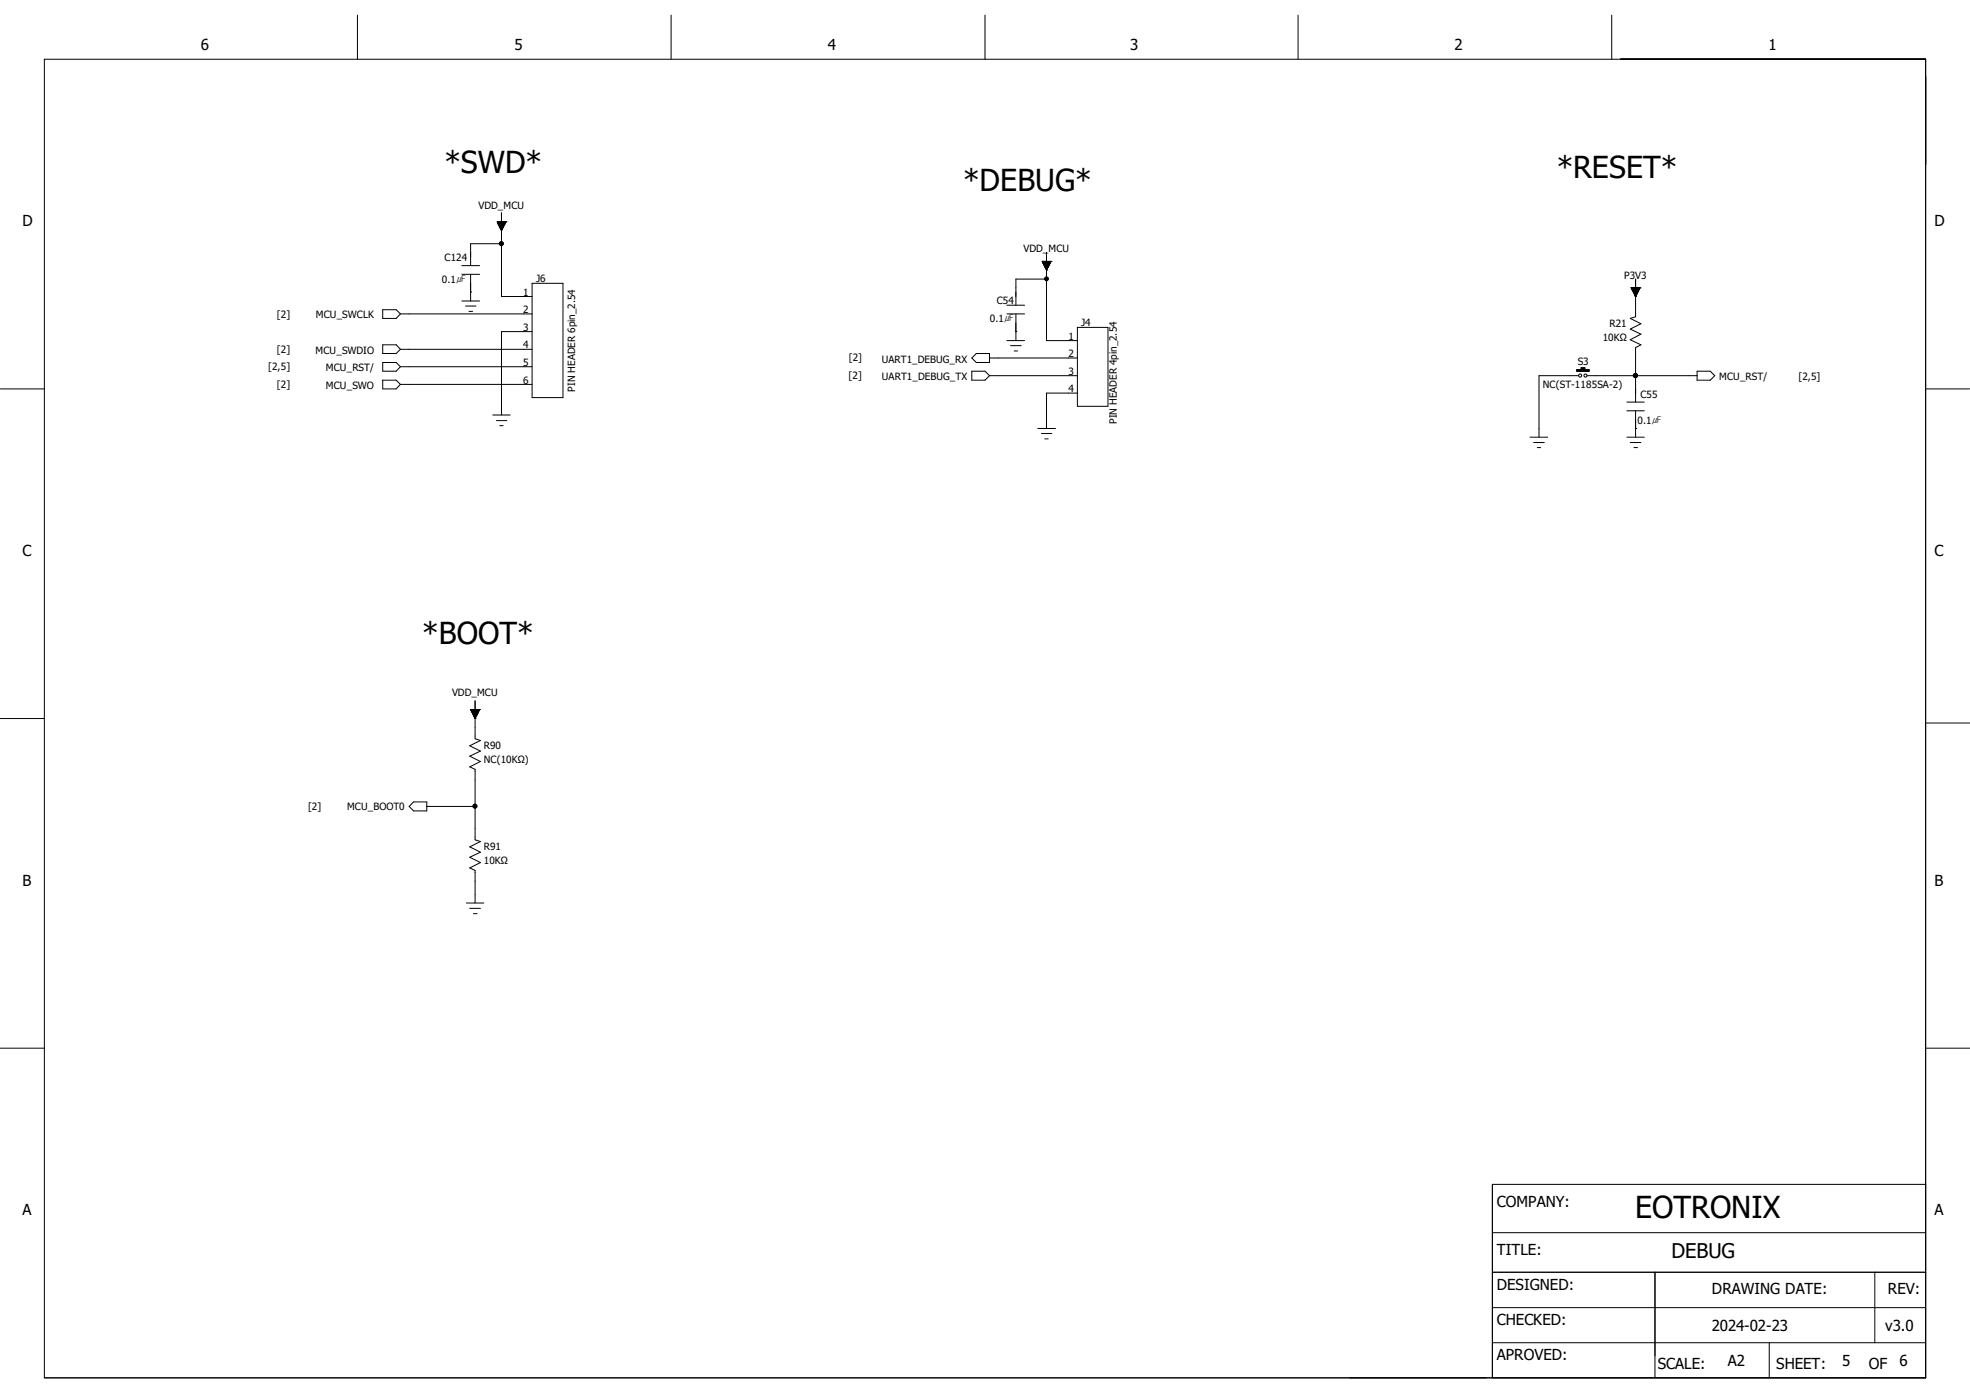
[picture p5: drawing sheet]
<svg xmlns="http://www.w3.org/2000/svg" width="297mm" height="210mm" viewBox="0 0 297 210" stroke-linecap="round" stroke-linejoin="round" font-family="sans-serif">
<g fill="none" stroke="#000" stroke-width=".15">
<path d="M6.7 8.9h283.6v198.8h-283.6zM53.9 2.3v6.6M101.2 2.3v6.6M148.5 2.3v6.6M195.7 2.3v6.6M243 2.3v6.6M75 33.4h.1M75 33.4l.6 1.4M75 33.4h1.3M75 33.5h1.2M75 33.6h1.2M75 33.4v.2h1.2v-.2"/>
<path d="M75.1 33.4v.3h1.1M75.1 33.4v.4h1M75.1 33.7h1.1M75.1 33.4v.5h1v-.5M75.1 33.8h1M75.2 34h.8M75.2 33.4v.6h.8M75.3 34.2h.6M75.3 33.4v.7h.6v-.7M75.3 33.4v.8M75.4 33.4v.9h.5M75.4 34.2h.5"/>
<path d="M75.4 34.4h.4M75.4 33.4v1.1M75.5 34.5h.3M75.5 33.4v1.1M75.5 33.4v1.2h.2M75.5 34.6h.2M75.6 34.7h.1M75.6 36.7h-4.6v3.3M75.6 32.1v12.6h4.6M75.6 34.8h.1M75.6 33.4v1.3M75.7 33.4v1.2"/>
<path d="M75.7 33.4v1.1h-.2M75.8 33.4v1M75.9 33.4v.9M75.9 33.4v.8h-.6M76 33.4v.6M76.1 33.4v.3M76.2 33.4v.3M76.3 33.4h.1M76.3 33.4l-.7 1.4M157.1 39.4h.1M157.1 39.4l.7 1.3M157.1 39.4h1.4"/>
<path d="M157.1 39.5h1.3M157.2 39.4v.1M157.2 39.5h1.2M157.2 39.4v.3M157.3 39.7h1M157.3 39.4v.4M157.3 39.8h1M157.4 39.9h.8M157.4 39.4v.4h.8v-.4M157.4 39.4v.6h.8M157.4 39.4v.6h.8v-.6M157.5 39.4v.8h.5"/>
<path d="M157.6 39.4v.9M157.6 39.4v1M157.6 39.4v1.1M157.7 39.4v1.2h.2M157.8 38.1v13.3h4.6M157.8 39.4v1.3M157.9 39.4v1.2h-.2M157.9 39.4v1.1h-.3M158 39.4v.9h-.4M158.1 39.4v.7h-.6M158.2 39.4v.5h-.8M158.3 39.4v.3h-1"/>
<path d="M158.4 39.4v.2h-1.2M158.4 39.4v.1h-1.2M158.5 39.4h.1M158.5 39.4l-.7 1.3M0 58.6h6.7M57.7 57.3h2l.7 .7-.7 .6h-2zM57.7 54.7h2l.7 .6-.7 .7h-2zM57.7 52h2l.7 .7-.7 .6h-2zM57.7 46.7h2l.7 .6-.7 .7h-2zM60.4 47.3h19.8M60.4 52.7h19.8M60.4 55.3h19.8"/>
<path d="M60.4 58h19.8M69.6 40h2.7M69.6 41.4h2.7M69.6 45.4h2.7M70.2 46.1h1.6M70.7 46.9h.5M71 44h.1M71 41.4v4M80.2 42.7h4.7v17.2h-4.7zM80.2 50h-4.6v12.6M146.5 56h2l.7 .6-.7 .7h-2zM147.2 53.3h2v1.4h-2l-.7-.7z"/>
<path d="M149.2 56.6h13.2M149.2 54h13.2M151.8 46h2.7M151.8 47.3h2.7M151.8 51.4h2.7M152.4 52.1h1.6M152.9 52.9h.5M153.2 50h.1M153.2 47.3v4.1M157.5 40.1h.6M157.6 40.3h.4M157.6 40.4h.3"/>
<path d="M157.7 40.5h.2M157.8 40.7h.1M157.8 42.1h-4.6v3.9M162.4 49.4h4.6v11.9h-4.6zM162.4 59.3h-4.6v5.3M237.7 55.7h1.9v.3h-1.9zM237.7 55.8h1.9M237.9 55.7v.3M238 56.6h-6v9.3M238 55.7v.3M238.1 55.7v.3M238.3 55.7v.3"/>
<path d="M238.4 56v-.5h.5v.5M238.4 55.6h.5M238.5 55.5v.5M238.6 55.5v.5M238.8 55.5v.5M239.1 55.7v.3M239.2 55.7v.3M239.3 56.6h16.6M239.3 55.7v.3M239.4 55.7v.3M245.9 43.4h.1M245.9 43.4l.7 1.3"/>
<path d="M245.9 43.4h1.4M246 43.4h1.2M246 43.4v.1h1.2M246 43.6h1.1M246 43.4v.2h1.1v-.2M246.1 43.4v.3M246.1 43.7h1M246.1 43.4v.5M246.2 43.9h.8M246.2 43.4v.5M246.3 43.4v.6h.6v-.6M246.3 44h.7"/>
<path d="M246.3 44.1h.6M246.3 43.4v.8M246.3 44.2h.6M246.4 43.4v.9h.4M246.4 43.4v1h.4M246.5 43.4v1.1M246.5 44.5h.2M246.5 43.4v1.2M246.5 44.6h.1M246.5 43.4v1.3M246.6 44.7h.1M246.6 56.6h.1"/>
<path d="M246.6 42.1v5.7l-.8 .2 1.6 .8-1.6 .8 1.6 .8-1.6 .8 1.6 .8-.8 .4v8.2M246.6 43.4v1.3h-.1M246.7 43.4v1.1h-.2M246.7 43.4v1h-.2M246.8 43.4v.9h-.4M246.8 43.4v.8h-.4M246.9 43.4v.7h-.6M247 43.4v.5h-.8M247.1 43.4v.4h-1M247.1 43.4v.3h-1M247.2 43.4v.1h-1.2M247.3 43.4h.1"/>
<path d="M247.3 43.4l-.7 1.3M255.9 56h2l.6 .6-.6 .7h-2zM290.3 58.6h6.7M74.3 62.6h2.6M74.8 63.4h1.6M75.4 64.2h.5M156.5 64.6h2.6M157 65.4h1.6M157.5 66.2h.5M230.7 65.9h2.6M231.2 66.7h1.6M231.8 67.5h.5"/>
<path d="M245.3 60.6h2.6M245.3 61.9h2.6M245.3 65.9h2.6M245.8 66.7h1.6M246.3 67.5h.6M246.6 64.6h.1M246.6 61.9v4M0 108.3h6.7M71 107h.1M71 107l.6 1.3M71 107h1.3M71 107.1h1.3"/>
<path d="M71 107v.1h1.2M71.1 107.3h1.1M71.1 107v.2h1.1v-.2M71.1 107v.4M71.2 107.4h.9M71.2 107.5h.9M71.2 107v.4M71.2 107v.5h.9v-.5M71.3 107v.7h.7v-.7M71.3 107.6h.7M71.3 107.7h.7M71.3 107v.8"/>
<path d="M71.4 107.8h.5M71.4 107v.9h.4M71.5 107v1h.3M71.5 107v1.1M71.5 108.1h.2M71.5 107v1.2M71.6 108.2h.1M71.6 107v1.3M71.6 108.3h.1M71.6 105.7v5.7l.8 .2-1.6 .8 1.6 .8-1.6 .8 1.6 .8-1.6 .8 .8 .4v10.6l.8 .3-1.6 .8 1.6 .8-1.6 .7 1.6 .8-1.6 .9 .8 .3v4.9M71.7 107v1.3h-.1M71.7 107v1.2h-.2"/>
<path d="M71.8 107v1h-.3M71.8 107v.9h-.3M71.9 107v.9h-.5M71.9 107v.7h-.6M72.1 107v.4h-.9M72.1 107v.3h-1M72.2 107v.1h-1.2M72.3 107h.1M72.3 107l-.7 1.3M290.3 109h6.7M61.7 121.6l.7-.7h1.9v1.4h-1.9zM64.3 121.6h7.3"/>
<path d="M70.3 136.1h2.6M70.8 136.9h1.6M71.4 137.8h.5M0 158h6.7M290.3 158h6.7M290.3 178.6h-65.3v29.1M225 197.1h65.3M225 191.8h65.3M225 185.8h65.3M249.5 191.8v15.9M282.7 191.8v10.6M225 202.4h65.3"/>
<path d="M266.7 202.4v5.3"/>
<circle cx="238.2" cy="56.6" r=".23"/>
<circle cx="239" cy="56.6" r=".23"/>
</g>
<g fill="#000" stroke="#000" stroke-width=".15">
<circle cx="75.6" cy="36.7" r=".32"/>
<circle cx="157.8" cy="42" r=".3"/>
<circle cx="246.6" cy="56.6" r=".32"/>
<circle cx="71.6" cy="121.5" r=".32"/>
</g>
<g font-size="4.6">
<text x="67" y="26.1">*SWD*</text>
<text x="145.2" y="28.8">*DEBUG*</text>
<text x="234.7" y="26.8">*RESET*</text>
<text x="63.7" y="97.1">*BOOT*</text>
<text x="246.5" y="183.6">EOTRONIX</text>
</g>
<text font-size="3.1" x="252" y="189.7">DEBUG</text>
<g font-size="2.3">
<text x="30.3" y="7.6">6</text>
<text x="77.6" y="7.6">5</text>
<text x="124.8" y="7.6">4</text>
<text x="170.4" y="7.6">3</text>
<text x="219.3" y="7.6">2</text>
<text x="266.6" y="7.6">1</text>
<text x="3.4" y="34.1">D</text>
<text x="291.6" y="34.1">D</text>
<text x="3.4" y="83.8">C</text>
<text x="291.6" y="83.8">C</text>
<text x="3.4" y="133.5">B</text>
<text x="291.6" y="133.5">B</text>
<text x="3.4" y="183.2">A</text>
<text x="225.7" y="181.9">COMPANY:</text>
<text x="291.6" y="183.2">A</text>
<text x="225.7" y="189.2">TITLE:</text>
<text x="225.7" y="194.5">DESIGNED:</text>
<text x="258.1" y="195.2">DRAWING DATE:</text>
<text x="284.6" y="195.2">REV:</text>
<text x="225.7" y="199.8">CHECKED:</text>
<text x="258.1" y="200.6">2024-02-23</text>
<text x="284.2" y="200.6">v3.0</text>
<text x="225.7" y="205.1">APROVED:</text>
<text x="249.9" y="206.4">SCALE:</text>
<text x="260.5" y="206">A2</text>
<text x="267.8" y="206.4">SHEET:</text>
<text x="277.7" y="206">5</text>
<text x="281.8" y="206.4">OF</text>
<text x="286.4" y="206">6</text>
</g>
<g font-size="1.5">
<text x="72.1" y="31.5">VDD_MCU</text>
<text x="67" y="39.4">C124</text>
<text x="154.3" y="38.1">VDD_MCU</text>
<text x="41.7" y="47.9">[2]</text>
<text x="66.6" y="42.7">0.1㎌</text>
<text x="78.9" y="47.2">2</text>
<text x="78.9" y="44.6">1</text>
<text x="80.8" y="42.5">J6</text>
<text x="150.3" y="45.8">C54</text>
<text x="244.9" y="42.1">P3V3</text>
<text x="41.7" y="53.2">[2]</text>
<text x="47.6" y="53.3">MCU_SWDIO</text>
<text x="47.6" y="48">MCU_SWCLK</text>
<text x="78.9" y="49.9">3</text>
<text x="78.9" y="52.5">4</text>
<text x="149.2" y="48.6">0.1㎌</text>
<text x="161.1" y="53.8">2</text>
<text x="161.1" y="51.2">1</text>
<text x="163" y="49.2">J4</text>
<text x="241.6" y="51.4">10KΩ</text>
<text x="242.7" y="49.4">R21</text>
<text x="40.4" y="55.8">[2,5]</text>
<text x="41.7" y="58.5">[2]</text>
<text x="49.1" y="58.6">MCU_SWO</text>
<text x="49.1" y="56">MCU_RST/</text>
<text x="78.9" y="55.2">5</text>
<text x="78.9" y="57.8">6</text>
<text x="86.7" y="59.1" transform="rotate(-90 86.7 59.1)">PIN HEADER 6pin_2.54</text>
<text x="127.9" y="57.1">[2]</text>
<text x="128" y="54.5">[2]</text>
<text x="132.9" y="54.7">UART1_DEBUG_RX</text>
<text x="133" y="57.3">UART1_DEBUG_TX</text>
<text x="161.1" y="56.5">3</text>
<text x="161.1" y="59.1">4</text>
<text x="232.6" y="58.5">NC(ST-1185SA-2)</text>
<text x="237.9" y="55">S3</text>
<text x="247.3" y="59.9">C55</text>
<text x="259.2" y="57.3">MCU_RST/</text>
<text x="271.1" y="57.3">[2,5]</text>
<text x="168.4" y="63.9" transform="rotate(-90 168.4 63.9)">PIN HEADER 4pin_2.54</text>
<text x="246.9" y="63.9">0.1㎌</text>
<text x="68.2" y="105">VDD_MCU</text>
<text x="72.9" y="112.9">R90</text>
<text x="72.9" y="115">NC(10KΩ)</text>
<text x="46.4" y="122.1">[2]</text>
<text x="52.3" y="122.2">MCU_BOOT0</text>
<text x="72.9" y="128.2">R91</text>
<text x="72.9" y="130.2">10KΩ</text>
</g>
</svg>
